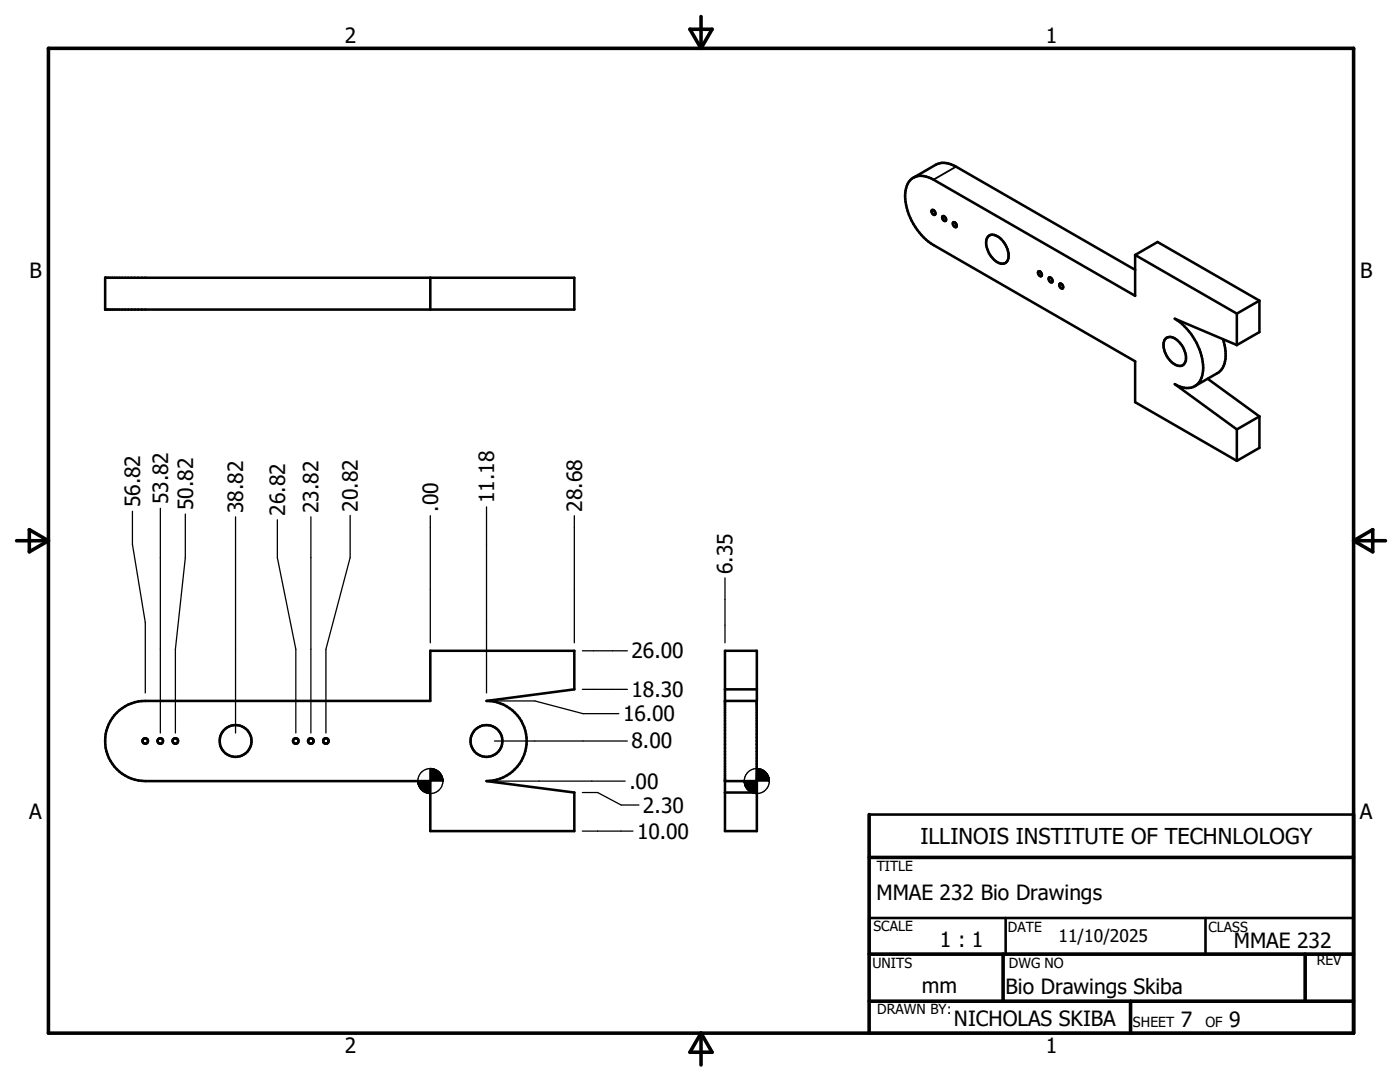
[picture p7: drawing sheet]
<svg xmlns="http://www.w3.org/2000/svg" width="279mm" height="216mm" viewBox="0 0 279 216" stroke-linecap="round" stroke-linejoin="round" font-family="sans-serif">
<g fill="none" stroke="#000" stroke-width=".51">
<path d="M182.3 35.5a4.5 4.5 0 0 0-1.6 4.8 12.5 12.5 0 0 0 5.6 8.6l40.2 23.2v8.2l20.3 11.7M182.3 35.5a3.9 3.9 0 0 1 4 .3l40.2 23.2v-8.1M182.3 35.5l4.5-2.6a4 4 0 0 1 4 .4l35.7 20.5M21 55.4h93.6v6.4h-93.6zM85.9 55.4v6.4M185.9 42a.55 .55 0 0 1 .7 .2 .55 .55 0 0 1-.1 .7 .77 .77 0 0 1-.6-.9zM188.1 43.2a.56 .56 0 0 1 .6 .2 .56 .56 0 0 1-.1 .7 .7 .7 0 0 1-.5-.9zM190.2 44.4a.54 .54 0 0 1 .6 .3 .54 .54 0 0 1 0 .6 .72 .72 0 0 1-.6-.9zM197.2 47.2a1.96 1.96 0 0 1 2.7 .7 4.1 4.1 0 0 1 1.2 4.2 1.5 1.5 0 0 1-2.4 0 4.6 4.6 0 0 1-1.8-4.5zM207.3 54.1a.61 .61 0 0 1 .5 .4 .61 .61 0 0 1-.1 .6 .67 .67 0 0 1-.4-1zM209.3 55.4a.56 .56 0 0 1 .6 .3 .56 .56 0 0 1 0 .6 .69 .69 0 0 1-.6-.9zM211.5 56.7a.56 .56 0 0 1 .6 .2 .56 .56 0 0 1-.1 .7 .72 .72 0 0 1-.5-.9z"/>
<path d="M226.5 50.9l20.3 11.7M226.5 50.9l4.5-2.6 20.3 11.7M251.3 60v6.3l-4.5 2.6M251.3 60l-4.5 2.6M232.8 67.4a2.36 2.36 0 0 1 2.8 1.2 3.5 3.5 0 0 1 .7 4.1 1.74 1.74 0 0 1-2.5-.4 4.3 4.3 0 0 1-1.4-4.5zM238.4 77.1a3.8 3.8 0 0 1-3.9-.5l12.3 9.1M241 75.6l10.3 7.5M244.1 67.7a6.9 6.9 0 0 1-.3 6l-.5 .6-4.9 2.8M246.8 62.6v6.3M246.8 68.9l-12.3-5.3a12.2 12.2 0 0 1 5.5 10.9l-.6 1.7-1 .9M246.8 85.7v6.3M251.3 83.1v6.3l-4.5 2.6"/>
<path d="M251.3 83.1l-4.5 2.6M144.7 129.9h6.3v35.9h-6.3zM144.7 139.9h6.3M144.7 137.6h6.3M23.3 142.2a7.8 7.8 0 0 1 5.7-2.3h56.9v-10h28.7v7.7l-17.5 2.3a8 8 0 0 1 8 8 8 8 0 0 1-8 8l17.5 2.2v7.7h-28.7v-9.9h-56.9a8 8 0 0 1-7.4-5 8 8 0 0 1 1.7-8.7zM144.7 155.9h6.3M144.7 158.1h6.3M173.5 162.5h96.6M173.5 183.2h96.6v7.2h-96.6zM200.7 183.2v7.2M240.6 183.2v7.2M173.5 206.2h96.6"/>
<circle cx="29" cy="147.9" r=".54"/>
<circle cx="32" cy="147.9" r=".54"/>
<circle cx="35" cy="147.9" r=".54"/>
<circle cx="47" cy="147.8" r="3.2"/>
<circle cx="59" cy="147.9" r=".54"/>
<circle cx="62" cy="147.9" r=".54"/>
<circle cx="65" cy="147.9" r=".54"/>
<circle cx="97.1" cy="147.8" r="3.2"/>
</g>
<path d="M190.8 33.3l-4.5 2.5" fill="none" stroke="#000" stroke-width=".36"/>
<g fill="none" stroke="#000" stroke-width=".71">
<path d="M9.7 9.6h260.4v196.6h-260.4zM137.7 5.8h4.4l-2.2 3.8zM139.9 3.3v6.3M3.3 107.9h6.4M5.8 105.7l3.9 2.2-3.9 2.2zM270.1 107.9h6.4M270.1 107.9l3.9-2.2v4.4zM173.5 171.1h96.6M173.5 162.5v43.7M173.5 190.4h96.6M173.5 199.8h96.6M200.2 190.4v9.4"/>
<path d="M225.6 199.8v6.4M260.5 190.4v9.4M139.9 206.2v6.3M139.9 206.2l2.2 3.8h-4.4z"/>
</g>
<g fill="none" stroke="#000" stroke-width=".25">
<path d="M26.4 102v6.6l2.6 15.6v14.1M32 101.4v44.9M37 102.6v8.7l-2 18.3v16.7M47 103.1v43.2M55.4 103.7v7.6l3.6 18.3v16.7M62 103.1v43.2M69.9 102.8v8.5l-4.9 18.3v16.7M85.9 102.9v25.4M97.1 101.1v37.2M114.6 102.9v25.4M144.7 115.3v13M98.7 139.9h8l9.6 2.5h7.2"/>
<path d="M116.2 137.6h9M116.2 129.9h9M98.7 147.9h26.5M98.7 155.9h26.1M116.2 158.1h3.1l4.7 2.5h3.5M116.2 165.8h10.1"/>
<circle cx="85.9" cy="155.9" r="2.51"/>
<circle cx="151" cy="155.9" r="2.51"/>
</g>
<g fill="#000" stroke="#000" stroke-width=".25">
<path d="M83.4 155.9l.1 .6zM83.4 155.9l.2 1zM83.4 155.9l.4 1.3zM83.4 155.9l.6 1.6zM83.4 155.9l.8 1.8-.2-.2zM83.4 155.9l1.1 2-.3-.2zM83.4 155.9l1.5 2.2-.4-.2zM83.4 155.9l1.8 2.3-.3-.1zM83.4 155.9l2.1 2.4-.3-.1zM83.4 155.9l2.5 2.4h-.4zM85.9 153.3l2.5 2.6h-2.5zM85.9 153.3v5z"/>
<path d="M83.4 155.9h2.5v2.4zM83.4 155.9h2.5zM88.3 155.1l.1 .8zM88.2 154.8l.2 1.1zM88 154.5l.4 1.4zM87.8 154.2l.6 1.7zM87.5 154l.3 .2 .6 1.7zM87.2 153.7l.3 .3 .9 1.9zM86.9 153.6l.3 .1 1.2 2.2zM86.6 153.4l.3 .2 1.5 2.3zM86.2 153.4h.4l1.8 2.5zM85.9 153.3l.3 .1 2.2 2.5z"/>
<path d="M148.5 155.9l.1 .6zM148.5 155.9l.3 1zM148.5 155.9l.4 1.3zM148.5 155.9l.6 1.6zM148.5 155.9l.9 1.8-.3-.2zM148.5 155.9l1.2 2-.3-.2zM148.5 155.9l1.5 2.2-.3-.2zM148.5 155.9l1.8 2.3-.3-.1zM148.5 155.9l2.2 2.4-.4-.1zM148.5 155.9l2.5 2.4h-.3zM151 153.3l2.5 2.6h-2.5zM151 153.3v5z"/>
<path d="M148.5 155.9h2.5v2.4zM148.5 155.9h2.5zM153.4 155.1l.1 .8zM153.3 154.8l.2 1.1zM153.1 154.5l.4 1.4zM152.9 154.2l.6 1.7zM152.7 154l.2 .2 .6 1.7zM152.4 153.7l.3 .3 .8 1.9zM152.1 153.6l.3 .1 1.1 2.2zM151.7 153.4l.4 .2 1.4 2.3zM151.4 153.4h.3l1.8 2.5zM151 153.3l.4 .1 2.1 2.5z"/>
</g>
<text font-size="4.4" x="183.7" y="168.4">ILLINOIS INSTITUTE OF TECHNLOLOGY</text>
<g font-size="4.2">
<text x="68.8" y="8.7">2</text>
<text x="208.7" y="8.7">1</text>
<text x="5.9" y="55.5">B</text>
<text x="271.4" y="55.5">B</text>
<text x="28" y="101.2" transform="rotate(-90 28 101.2)">56.82</text>
<text x="33.5" y="100.6" transform="rotate(-90 33.5 100.6)">53.82</text>
<text x="38.5" y="101.8" transform="rotate(-90 38.5 101.8)">50.82</text>
<text x="98.6" y="100.4" transform="rotate(-90 98.6 100.4)">11.18</text>
<text x="48.6" y="102.4" transform="rotate(-90 48.6 102.4)">38.82</text>
<text x="56.9" y="102.9" transform="rotate(-90 56.9 102.9)">26.82</text>
<text x="63.6" y="102.4" transform="rotate(-90 63.6 102.4)">23.82</text>
<text x="71.4" y="102.1" transform="rotate(-90 71.4 102.1)">20.82</text>
<text x="87.4" y="102.1" transform="rotate(-90 87.4 102.1)">.00</text>
<text x="116.2" y="102.1" transform="rotate(-90 116.2 102.1)">28.68</text>
<text x="146.2" y="114.5" transform="rotate(-90 146.2 114.5)">6.35</text>
<text x="126" y="131.4">26.00</text>
<text x="124.3" y="143.9">16.00</text>
<text x="126" y="139.1">18.30</text>
<text x="126" y="149.4">8.00</text>
<text x="125.6" y="157.4">.00</text>
<text x="5.8" y="163.4">A</text>
<text x="127.1" y="167.3">10.00</text>
<text x="128.3" y="162.1">2.30</text>
<text x="271.4" y="163.4">A</text>
<text x="174.9" y="179.7">MMAE 232 Bio Drawings</text>
<text x="187.6" y="188.9">1 : 1</text>
<text x="246.2" y="189.2">MMAE 232</text>
<text x="184" y="198.2">mm</text>
<text x="200.7" y="198.4">Bio Drawings Skiba</text>
<text x="190.4" y="204.7">NICHOLAS SKIBA</text>
<text x="235.7" y="205">7</text>
<text x="245.3" y="205">9</text>
<text x="68.8" y="210.2">2</text>
<text x="208.7" y="210.2">1</text>
</g>
<text font-size="3.5" x="211.2" y="187.9">11/10/2025</text>
<g font-size="2.8">
<text x="175" y="173.8">TITLE</text>
<text x="174.3" y="185.8">SCALE</text>
<text x="201.2" y="186">DATE</text>
<text x="241.2" y="186">CLASS</text>
<text x="174.1" y="193.2">UNITS</text>
<text x="201.3" y="193.2">DWG NO</text>
<text x="262.8" y="192.6">REV</text>
<text x="175.1" y="202.4">DRAWN BY:</text>
<text x="226.1" y="205">SHEET</text>
<text x="240.6" y="205">OF</text>
</g>
</svg>
